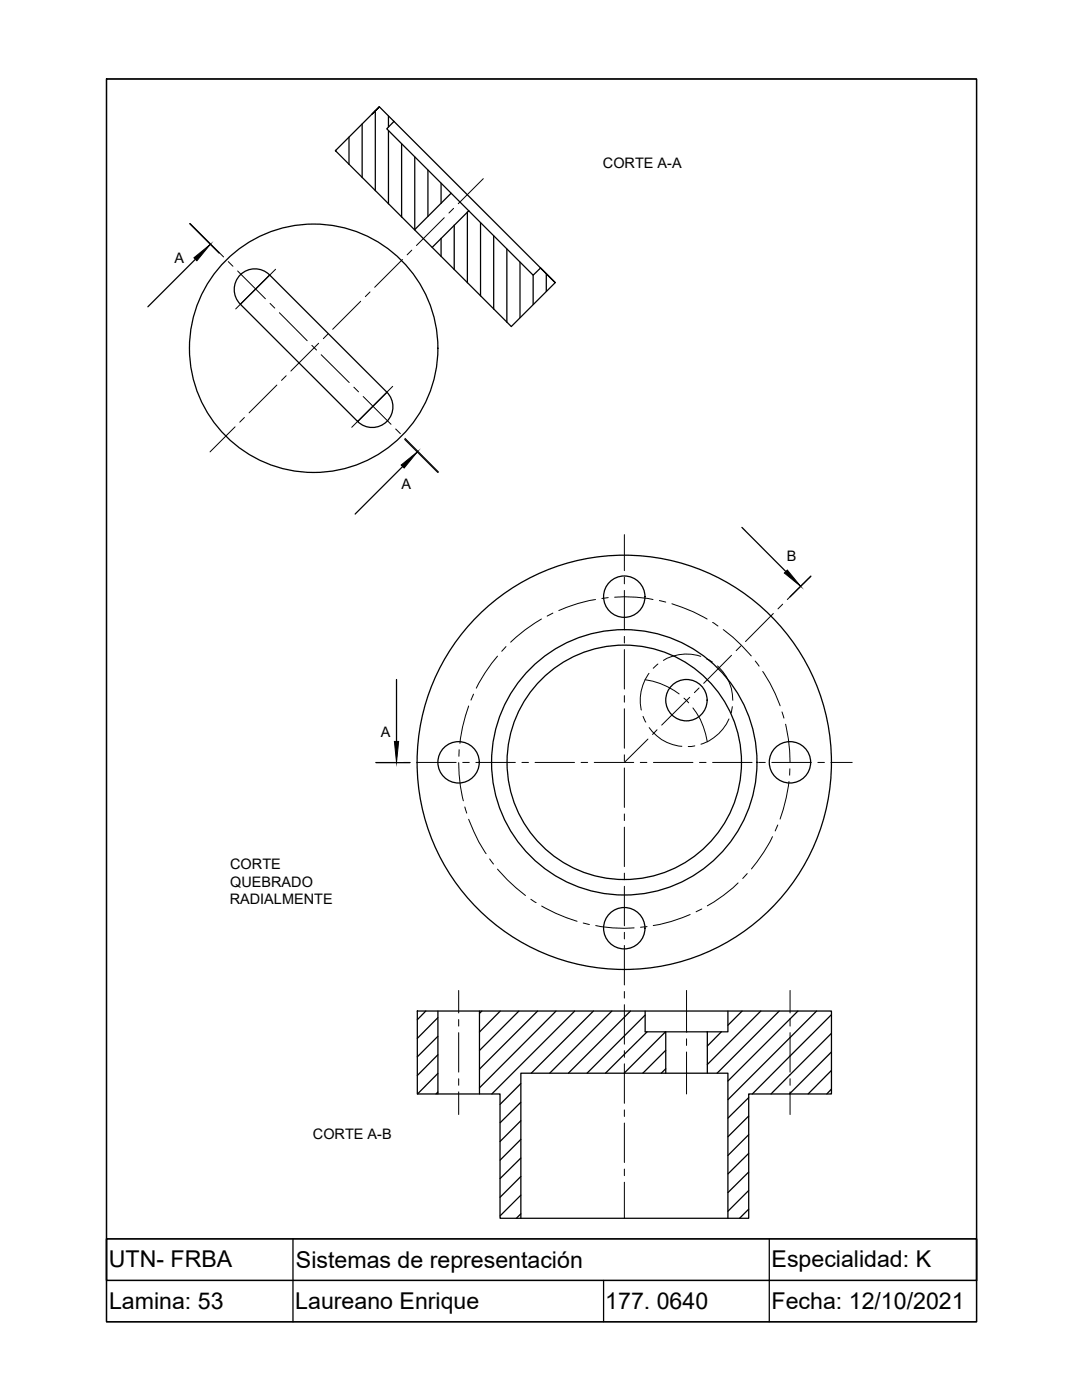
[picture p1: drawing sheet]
<svg xmlns="http://www.w3.org/2000/svg" width="216mm" height="279mm" viewBox="0 0 216 279" stroke-linecap="round" stroke-linejoin="round" font-family="sans-serif">
<!-- layer: 0 -->
<g fill="none" stroke="#000" stroke-width=".25">
<path d="M21.3 15.8h173.6v239.7v-8.3h-173.6v8.3h173.6v8.3h-173.6zM67 30v.2M69.6 27.4v5.4M72.3 24.7v10.7M74.3 22.7l1.4-1.4-8.8 8.8 35.1 35.1 8.8-8.8M74.9 22.1v16M75.7 21.3l35.1 35.1-2.9-2.9-1.5 1.4-29.2-29.2 1.4-1.5M77.5 23.2v2.1M77.5 26.1v14.6M80.1 28.7v14.6M82.8 31.3v14.5M85.4 34v9.2"/>
<path d="M88 36.6v4M90 38.6l-7.3 7.3M37.8 44.6l5.9 5.9M39 51.7l-9.5 9.5M53.8 54.9a4.1 4.1 0 0 0-5.9 0 4.1 4.1 0 0 0 0 5.8M88 47.6v3.6M90.6 44.9v8.9M93.3 42.3v14.1M93.5 42.1l-7.3 7.3M95.9 44.5v14.6M98.5 47.1v14.6M101.1 49.7v14.6"/>
<path d="M103.8 52.3v11.1M106.4 54.9v5.9M109 54.7v3.4M48 60.7l5.8-5.8 23.4 23.4-5.8 5.8zM77.2 78.3a4.1 4.1 0 0 1 0 5.8 4.1 4.1 0 0 1-5.8 0M80.3 93.1l-9.4 9.5M80.8 87.7l6.6 6.6M148 105.3l8.8 8.8M161.8 115l-4.2 4.1M79.1 135.6v12.4M75.1 152.2h6.7M83.3 201.8h82.6v16.5h-16.5v24.8h-49.6v-24.8h-16.5z"/>
<path d="M85 201.8l-1.7 1.7M87.4 203.1l-4.1 4.1M87.4 206.8l-4.1 4.1M87.4 210.5l-4.1 4.1M87.4 214.2l-4.1 4.1M87.4 217.9l-.4 .4M87.4 201.8v16.5M95.7 201.8v16.5M96.1 201.8l-.4 .4M99.8 201.8l-4.1 4.2M103.5 201.8l-7.8 7.8M103.9 216.3l-4.1 4.1"/>
<path d="M103.9 220l-4.1 4.1M107.3 201.8l-11.6 11.6M111 201.8l-15.3 15.3M114.7 201.8l-16.6 16.5M118.4 201.8l-12.4 12.4M122.1 201.8l-12.4 12.4M125.8 201.8l-12.4 12.4M128.7 202.6l-11.6 11.6M128.7 201.8v4.1h4.1v8.3M129.1 205.9l-8.3 8.3M132.8 205.9l-8.3 8.3M132.8 209.6l-4.5 4.6"/>
<path d="M132.8 213.3l-.8 .9M132.8 205.9h8.3M141.1 205.9v8.3M143.9 205.9l-2.8 2.9M145.2 201.8v4.1h-4.1M148.1 201.8l-2.9 2.8M149.4 219l-4.2 4.2M151.8 201.8l-10.7 10.6M155.5 201.8l-12.4 12.4M159.2 201.8l-14 13.9M162.9 201.8l-17.7 17.7M165.9 202.5l-15.8 15.8"/>
<path d="M165.9 206.2l-12.1 12.1M165.9 209.9l-8.4 8.4M165.9 213.6l-4.7 4.7M165.9 217.4l-.9 .9M103.9 223.7l-4.1 4.1M103.9 227.4l-4.1 4.1M103.9 231.1l-4.1 4.1M103.9 234.8l-4.1 4.1M103.9 238.5l-4.1 4.2M149.4 222.7l-4.2 4.2M149.4 226.5l-4.2 4.1M149.4 230.2l-4.2 4.1"/>
<path d="M149.4 233.9l-4.2 4.1M149.4 237.6l-4.2 4.1M58.5 247.2v16.6M103.9 243.1v-28.9h41.3v28.9M103.9 242.2l-.9 .9M120.4 255.5v8.3M149.4 241.3l-1.8 1.8M153.5 247.2v16.6"/>
<circle cx="62.6" cy="69.5" r="24.8"/>
<circle cx="124.6" cy="119.1" r="4.1"/>
<circle cx="137" cy="139.7" r="4.1"/>
<circle cx="91.5" cy="152.1" r="4.1"/>
<circle cx="124.6" cy="152.1" r="41.3"/>
<circle cx="124.6" cy="152.1" r="26.5"/>
<circle cx="124.6" cy="152.1" r="23.4"/>
<circle cx="157.6" cy="152.1" r="4.1"/>
<circle cx="124.6" cy="185.2" r="4.1"/>
</g>
<!-- layer: Lineas de cortes -->
<g fill="none" stroke="#000" stroke-width=".2">
<path d="M96.4 35.7l-5 5M37.9 44.6l6.7 6.7M45.6 52.2l.9 .9M47.4 54.1l5.6 5.5M55 53.7l-8 8M73.8 58.3l-.9 .9M80.3 51.8l-5.5 5.5M82.2 49.9l-1 1M88.6 43.4l-5.5 5.6M90.5 41.6l-.9 .9M53.9 60.6l.9 .9M55.2 76.8l-5.5 5.6"/>
<path d="M55.8 62.4l5.5 5.6M57.1 75l-.9 .9M62.2 68.9l1 1M63.6 68.5l-5.6 5.6M64.1 70.8l5.6 5.5M65.4 66.6l-.9 1M70.6 77.3l.9 .9M72 60.1l-5.6 5.6M72.5 79.1l5.5 5.6M78.4 77.1l-8.2 8.2M46.9 85.2l-5 5M48.8 83.3l-1 1"/>
<path d="M79 85.6l.9 .9M80.8 87.5l6.7 6.7M118.8 119.6a28.9 28.9 0 0 0-7.3 2.2M121.4 119.3l-1.3 .1M122.6 119.2a27.8 27.8 0 0 1 7.7 .4M124.6 106.7v7.2M124.6 115.2v1.3M124.6 117.8v7.9M131.6 119.9l1.2 .3M161.8 115l-4.7 4.6M94.5 138.5l-.5 1.2M99.3 131a31 31 0 0 0-4.3 6.3"/>
<path d="M101 129l-.9 1M108 123.5a31.8 31.8 0 0 0-6.1 4.7M110.3 122.4l-1.1 .6M124.6 127v1.3M124.6 129.6v7.9M124.6 138.8v1.3M128.7 135.7a14.6 14.6 0 0 1 6.8 2.8M129.5 134.4a9 9 0 0 0-1.5 7.3M131.3 132.5l-1 .9M134.1 120.5a31.4 31.4 0 0 1 7 3M136.5 139.3l.9 1M137.6 139.2l-5.6 5.5"/>
<path d="M139.5 137.3l-.9 .9M139.8 131a8.9 8.9 0 0 0-7.4 .8M141 131.5l1.2 .6M142.2 124.2l1.1 .7M143.2 132.9a9.1 9.1 0 0 1 3 6.9M144.3 125.7a28.9 28.9 0 0 1 5.6 5.2M146 130.8l-5.6 5.6M147.8 128.9l-.9 1M150.7 131.9l.8 1M152.2 134a29.2 29.2 0 0 1 3.5 6.9M154.3 122.4l-5.5 5.6M156.2 120.6l-1 .9"/>
<path d="M75 152.2h4.2M80.5 152.2h1.3M83.1 152.2h7.9M91.5 152.2a30 30 0 0 0 1 7.6M91.6 149.6v1.3M92.3 152.2h1.3M93.5 140.9a30.5 30.5 0 0 0-1.7 7.5M95 152.2h7.8M104.1 152.2h1.4M106.8 152.2h7.8M116 152.2h1.3M118.6 152.2h7.8"/>
<path d="M124.6 141.4v7.9M124.6 150.6v1.3M124.6 153.3v7.8M127.8 152.2h1.3M128.3 143l.6 1.1M129.3 147.5l-4.7 4.7M129.5 145.2a8.7 8.7 0 0 0 6.6 3.7M130.4 152.2h7.9M131.1 145.6l-.9 1M138.3 141.3a13.6 13.6 0 0 1 2.8 6.8M138.6 148.9l-1.3 .1M139.6 152.2h1.3"/>
<path d="M142.2 152.2h7.9M145.5 143.5a9.1 9.1 0 0 1-5.6 5M146.1 141l-.2 1.3M151.4 152.2h1.3M154 152.2h7.9M156 142.1l.4 1.2M156.8 144.5a33.6 33.6 0 0 1 .8 7.7M157.4 156a35 35 0 0 1-1.7 7.5M157.6 153.4v1.3M163.2 152.2h1.3M165.8 152.2h4.3M92.8 161.1l.3 1.2"/>
<path d="M93.5 163.5a36.3 36.3 0 0 0 3.5 6.9M97.7 171.4l.8 1M99.3 173.5a33 33 0 0 0 5.6 5.2M105.9 179.5l1.1 .6M124.6 162.4v1.4M124.6 165.1v7.8M124.6 174.3v1.3M124.6 176.9v7.9M147.3 176.2a29.5 29.5 0 0 1-6.2 4.6M149.1 174.3l-.9 1M154.1 167a31.7 31.7 0 0 1-4.2 6.4M155.2 164.6l-.5 1.2"/>
<path d="M91.5 197.7v4.5M108.1 180.8a33.3 33.3 0 0 0 7 3.1M116.4 184.2l1.2 .3M118.9 184.7a27.8 27.8 0 0 0 7.6 .5M124.6 186.1v1.3M124.6 188.7v7.9M124.6 197.9v1.3M129.1 184.9l-1.3 .2M137 197.7v8.3M137.7 182.5a29.9 29.9 0 0 1-7.4 2.2M140 181.4l-1.1 .6M157.6 197.7v4.5"/>
<path d="M91.5 203.5v1.3M91.5 206.1v7.9M91.5 215.3v1.3M91.5 217.9v4.5M124.6 200.5v7.9M124.6 209.7v1.3M124.6 212.3v7.9M137 207.3v1.3M137 209.9v8.4M157.6 203.5v1.3M157.6 206.1v7.9M157.6 215.3v1.3"/>
<path d="M157.6 217.9v4.5M124.6 221.5v1.3M124.6 224.1v7.9M124.6 233.3v1.3M124.6 235.9v7.2"/>
</g>
<!-- layer: 0 -->
<path d="M38.7 51.4l3.2-2.6-2.6 3.2zM93.4 42.1h.2zM80.1 92.8l3.2-2.6-2.7 3.2zM157.1 113.8l2.6 3.2-3.2-2.6zM78.7 148h.8l-.4 4.1z" fill="#000" stroke="#000" stroke-width=".2"/>
<g font-size="4.6">
<text x="21.7" y="253">UTN- FRBA</text>
<text x="59.1" y="253">Sistemas de representación</text>
<text x="154" y="253">Especialidad: K</text>
<text x="21.8" y="261.3">Lamina: 53</text>
<text x="58.9" y="261.3">Laureano Enrique</text>
<text x="120.8" y="261.2">177. 0640</text>
<text x="154" y="261.3">Fecha: 12/10/2021</text>
</g>
<g font-size="2.9">
<text x="120.3" y="33.6">CORTE A-A</text>
<text x="34.8" y="52.4">A</text>
<text x="80.1" y="97.5">A</text>
<text x="157" y="112">B</text>
<text x="76" y="147">A</text>
<text x="45.9" y="173.5">CORTE</text>
<text x="45.9" y="177">QUEBRADO</text>
<text x="45.8" y="180.4">RADIALMENTE</text>
<text x="62.4" y="227.2">CORTE A-B</text>
</g>
</svg>
